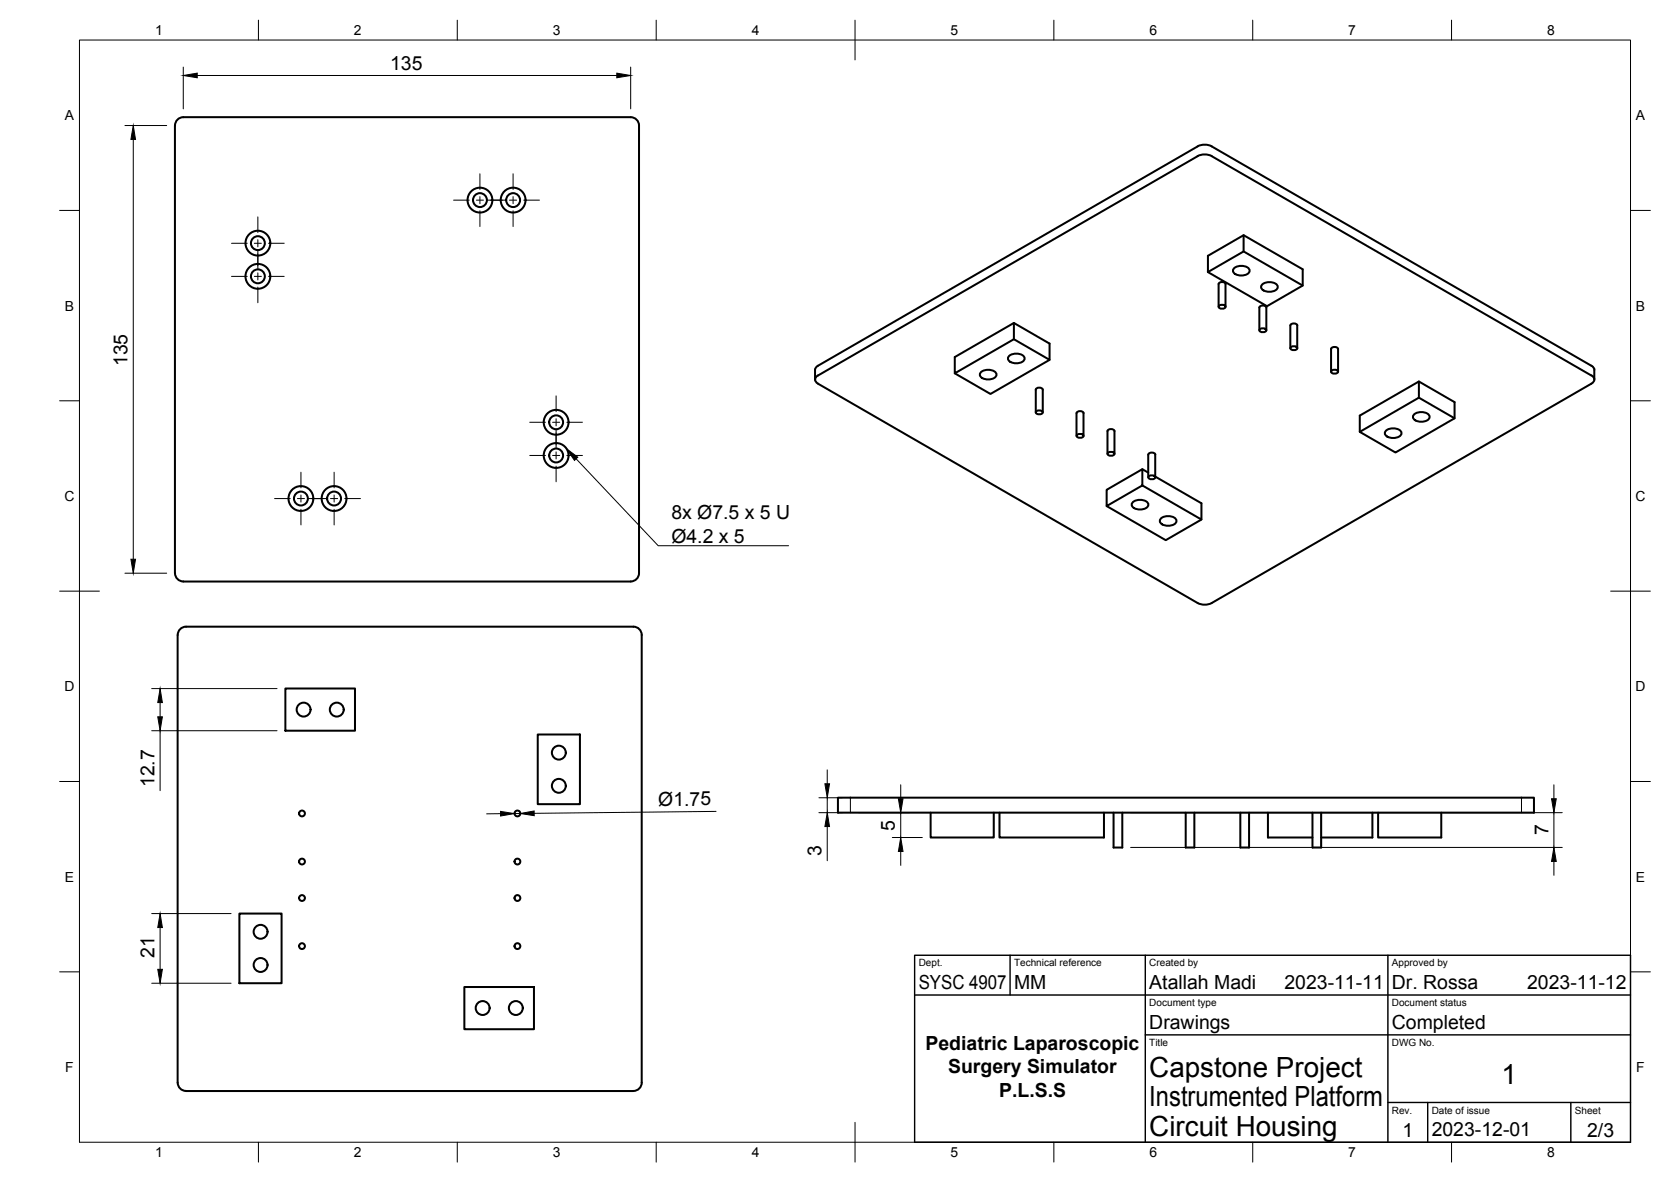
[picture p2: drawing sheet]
<svg xmlns="http://www.w3.org/2000/svg" width="420mm" height="297mm" viewBox="0 0 420 297" stroke-linecap="round" stroke-linejoin="round" font-family="sans-serif">
<!-- layer: Visible -->
<g fill="none" stroke="#000" stroke-width=".51">
<path d="M301.1 39.2a3.9 3.9 0 0 1 3.6 0l95.4 55.2M301.1 36.8a3.9 3.9 0 0 1 3.6 0l95.4 55.1M301.1 39.3l-95.4 55a1.08 1.08 0 0 0-.8 1.1 1.08 1.08 0 0 0 .8 1l95.4 55.1M301.1 36.8l-95.4 55.1-.7 .8-.1 2.7M312.7 59.1v4.1l-9 5.2M303.7 64.3l9-5.2 14.9 8.6v4.1l-9 5.1-14.9-8.5zM306.4 71.4a1.02 1.02 0 0 1 1.8 0M306.4 71.4v5.7M306.5 76.9l.5-.3h.6l.6 .5a1.02 1.02 0 0 1-1.8 0zM308.1 71.4v5.7M310.2 67.5a2.77 2.77 0 0 1 4 .3 1.72 1.72 0 0 1-2.1 1.4 1.72 1.72 0 0 1-2.1-1.4zM312.7 63.2l14.9 8.6"/>
<path d="M317.3 71.6a2.77 2.77 0 0 1 4 .3 1.72 1.72 0 0 1-2.1 1.4 1.72 1.72 0 0 1-2.1-1.4zM246.6 93.6a2.77 2.77 0 0 1 3.9 .4 1.72 1.72 0 0 1-2 1.4 1.72 1.72 0 0 1-2.1-1.4zM253.7 89.5a2.77 2.77 0 0 1 3.9 .4 1.72 1.72 0 0 1-2.1 1.4 1.72 1.72 0 0 1-2-1.4zM254.9 81.2v4l-14.8 8.6v-4.1l14.8-8.5 9 5.1v4.1l-9-5.2M263.9 90.4l-14.9 8.6-8.9-5.2M316.7 83v-5.7a1.02 1.02 0 0 1 1.7 0v5.7M316.7 82.8l.5-.3h.7l.5 .5a1.02 1.02 0 0 1-1.7 0zM324.4 87.5v-5.7a1.02 1.02 0 0 1 1.8 0v5.7M324.5 87.3l.5-.3h.7l.5 .5a1.02 1.02 0 0 1-1.8 0zM334.7 93.4v-5.7a1.02 1.02 0 0 1 1.7 0v5.7M334.8 93.2l.4-.3h.7l.5 .5a1.02 1.02 0 0 1-1.7 0zM356.8 95.9v4l-14.9 8.6"/>
<path d="M356.8 99.9l8.9 5.2M400.1 96.4l-95.4 55.1a3.9 3.9 0 0 1-3.6 0M400.2 94.3a1.08 1.08 0 0 1 .7 1.1 1.08 1.08 0 0 1-.7 1M400.2 91.9l.5 .5 .2 .5M400.9 92.9v2.5M260.4 103.6v-5.7a1.02 1.02 0 0 1 1.8 0v5.7M260.5 103.4l.5-.2h.6l.6 .4a1.02 1.02 0 0 1-1.8 0zM270.7 109.5v-5.7a1.02 1.02 0 0 1 1.8 0l-.1 5.7M270.8 109.3l.4-.2h.7l.6 .4a1.02 1.02 0 0 1-1.8 0zM278.5 114.1v-5.8a1.02 1.02 0 0 1 1.7 0v5.8M278.5 113.9l.5-.3h.7l.5 .4a1.02 1.02 0 0 1-1.7 0zM287.2 117.9l1.5 .9"/>
<path d="M288.7 120v-5.8a1.02 1.02 0 0 1 1.8 0v5.8M288.8 119.8l.5-.3h.6l.6 .4a1.02 1.02 0 0 1-1.8 0zM290.5 119.8l11.6 6.7v4.1l-14.9-8.6M341.9 104.4l14.9-8.5 8.9 5.2v4l-14.8 8.6-9-5.2zM348.4 108.3a2.77 2.77 0 0 1 4 .4 1.72 1.72 0 0 1-2.1 1.4 1.72 1.72 0 0 1-2.1-1.4zM355.5 104.2a2.77 2.77 0 0 1 3.9 .4 1.72 1.72 0 0 1-2 1.4 1.72 1.72 0 0 1-2.1-1.4zM278.3 123.1l8.9-5.2v4.1l-8.9 5.2zM278.3 127.2l14.8 8.5 9-5.1M284.8 126.3a2.77 2.77 0 0 1 3.9 .3 1.71 1.71 0 0 1-2.1 1.4 1.71 1.71 0 0 1-2-1.4zM291.8 130.4a2.77 2.77 0 0 1 4 .3 1.71 1.71 0 0 1-2.1 1.4 1.71 1.71 0 0 1-2.1-1.4zM44 144v-112.5a2.08 2.08 0 0 1 2.1-2.1h112.5a2.08 2.08 0 0 1 2.1 2.1v112.5M44 144a2.12 2.12 0 0 0 2.1 2.1h112.5a2.08 2.08 0 0 0 2.1-2.1"/>
<path d="M44.7 159.6v112.5M44.7 159.6a2.08 2.08 0 0 1 2.1-2.1h112.5a2.08 2.08 0 0 1 2.1 2.1v112.5a2.08 2.08 0 0 1-2.1 2.1M71.8 173h17.5v10.6h-17.5zM135.2 184.6h10.6v17.5h-10.6zM210.7 200.5h175v3.7h-175zM234 204.2v6.3h15.9v-6.3M251.3 204.2v6.3h26.3v-6.3M280 204.2v8.8h2.2v-8.8M298.1 204.2v8.8h2.2v-8.8M311.9 204.2v8.8h2.2v-8.8M318.8 204.2v6.3h11.2M330 204.2v8.8h2.2v-8.8"/>
<path d="M345.1 204.2v6.3h-12.9M346.5 204.2v6.3h15.9v-6.3M60.2 229.6h10.6v17.5h-10.6zM116.8 248h17.5v10.6h-17.5zM44.7 272.1a2.08 2.08 0 0 0 2.1 2.1M46.8 274.2h112.5"/>
<circle cx="120.7" cy="50.3" r="3.1"/>
<circle cx="120.7" cy="50.3" r="1.75"/>
<circle cx="129" cy="50.3" r="3.1"/>
<circle cx="129" cy="50.3" r="1.75"/>
<circle cx="64.8" cy="61.1" r="3.1"/>
<circle cx="64.8" cy="69.4" r="3.1"/>
<circle cx="64.8" cy="69.4" r="1.75"/>
<circle cx="64.8" cy="61.1" r="1.75"/>
<circle cx="139.8" cy="114.5" r="3.1"/>
<circle cx="139.8" cy="106.1" r="3.1"/>
<circle cx="139.8" cy="114.5" r="1.75"/>
<circle cx="139.8" cy="106.1" r="1.75"/>
<circle cx="75.7" cy="125.3" r="3.1"/>
<circle cx="75.7" cy="125.3" r="1.75"/>
<circle cx="84" cy="125.3" r="3.1"/>
<circle cx="84" cy="125.3" r="1.75"/>
<circle cx="76.3" cy="178.3" r="1.75"/>
<circle cx="84.7" cy="178.3" r="1.75"/>
<circle cx="140.5" cy="189.1" r="1.75"/>
<circle cx="140.5" cy="197.5" r="1.75"/>
<circle cx="75.9" cy="216.5" r=".73"/>
<circle cx="75.9" cy="204.4" r=".73"/>
<circle cx="130.1" cy="216.5" r=".73"/>
<circle cx="130.1" cy="204.4" r=".73"/>
<circle cx="65.5" cy="234.2" r="1.75"/>
<circle cx="75.9" cy="237.8" r=".73"/>
<circle cx="75.9" cy="225.7" r=".73"/>
<circle cx="130.1" cy="225.7" r=".73"/>
<circle cx="130.1" cy="237.8" r=".73"/>
<circle cx="65.5" cy="242.5" r="1.75"/>
<circle cx="121.4" cy="253.3" r="1.75"/>
<circle cx="129.7" cy="253.3" r="1.75"/>
</g>
<!-- layer: Visible Narrow -->
<path d="M213.8 200.5v3.7M382.6 200.5v3.7" fill="none" stroke="#000" stroke-width=".25"/>
<!-- layer: BORDER -->
<g fill="none" stroke="#000" stroke-width=".25">
<path d="M20 10.1h390v276.9h-390zM65 5.1v5M115 5.1v5M165 5.1v5M215 5.1v10M265 5.1v5M315 5.1v5M365 5.1v5M15 52.9h5M410 52.9h5M15 100.7h5M410 100.7h5"/>
<path d="M15 148.6h10M405 148.6h10M15 196.4h5M410 196.4h5M15 244.2h5M410 244.2h5M65 287v5M115 287v5M165 287v5M215 282.1v9.9M265 287v5M315 287v5"/>
<path d="M365 287v5"/>
</g>
<!-- layer: TITLEBLOCK -->
<path d="M230 240.1h180v46.9h-180zM230 250h180M254 240.1v9.9M288 240.1v46.9M349 240.1v46.9M288 260.1h122M349 277.1h61M359 277.1v9.9M395 277.1v9.9" fill="none" stroke="#000" stroke-width=".36"/>
<!-- layer: Smart Centers -->
<g fill="none" stroke="#000" stroke-width=".25">
<path d="M64.8 54.5v3.9M114 50.3h4M119.8 50.3h1.8M120.7 43.7v3.9M120.7 49.4v1.8M120.7 53v3.9M122.4 50.3h4.9M128.1 50.3h1.8M129 43.7v3.9M129 49.4v1.8M129 53v3.9M131.7 50.3h3.9"/>
<path d="M58.2 61.1h4M58.2 69.5h4M63.9 61.1h1.8M63.9 69.5h1.8M64.8 60.2v1.8M64.8 62.8v5M64.8 68.6v1.7M64.8 72.1v4M67.5 61.1h4M67.5 69.5h4M139.8 99.5v3.9M75.7 118.7v3.9"/>
<path d="M84 118.7v3.9M133.2 106.1h4M133.2 114.5h4M138.9 106.1h1.8M138.9 114.5h1.8M139.8 105.2v1.8M139.8 107.8v4.9M139.8 113.6v1.7M139.8 117.1v4M142.5 106.1h4M142.5 114.5h4M69 125.3h4"/>
<path d="M74.8 125.3h1.8M75.7 124.4v1.8M75.7 128v3.9M77.4 125.3h4.9M83.1 125.3h1.8M84 124.4v1.8M84 128v3.9M86.7 125.3h3.9"/>
</g>
<!-- layer: FD_Dimensions -->
<g fill="none" stroke="#000" stroke-width=".25">
<path d="M46.1 16.9v10.5M49.6 19h105.5M158.6 16.9v10.5M31.4 31.5h10.5M33.5 35v105.5M31.4 144h10.5M38.1 173h31.6M40.3 176.6v3.5M38.1 183.6h31.6M40.3 183.6v15.1M208 193.5v3.5M226.5 197.2v3.5"/>
<path d="M390.7 197.2v3.5M125.9 204.5h-3.5M130.8 204.4l-1.5 .1M180 203.9l-45.7 .5M205.9 204.2h5.8M205.9 200.5h5.8M208 200.5v3.7M208 207.7v8.6M215.9 204.2h12.7M224.4 210.5h7.5M226.5 204.2v6.3M226.5 214v3.5"/>
<path d="M284.3 204.2h108.5M284.3 213h108.5M390.7 204.2v8.8M390.7 216.5v3.5M38.1 229.6h20M40.3 233.1v10.5M38.1 247.1h20"/>
</g>
<g fill="#000" stroke="#000" stroke-width=".25">
<path d="M46.1 19l3.5-.6v1.1zM155.1 18.4l3.5 .6-3.5 .5zM33.5 31.5l.6 3.5h-1.2zM32.9 140.5h1.2l-.6 3.5zM40.3 173l.5 3.6h-1.1zM39.7 180.1h1.1l-.5 3.5zM207.4 197h1.2l-.6 3.5zM125.9 203.9l3.4 .6-3.4 .6zM130.8 204.4l3.5-.6v1.2zM208 204.2l.6 3.5h-1.2zM225.9 200.7h1.2l-.6 3.5zM226.5 210.5l.6 3.5h-1.2z"/>
<path d="M390.1 200.7h1.2l-.6 3.5zM390.7 213l.6 3.5h-1.2zM40.3 229.6l.5 3.5h-1.1zM39.7 243.6h1.1l-.5 3.5z"/>
</g>
<!-- layer: Hole Notes -->
<path d="M142.5 112.8l2.8 2.1-.9 .8z" fill="#000" stroke="#000" stroke-width=".25"/>
<path d="M144.9 115.3l20.6 21.8h32.8" fill="none" stroke="#000" stroke-width=".25"/>
<g font-size="7">
<text x="289" y="270.6">Capstone Project</text>
<text x="377.5" y="272.3">1</text>
<text x="289" y="278.1">Instrumented Platform</text>
<text x="289" y="285.5">Circuit Housing</text>
</g>
<g font-size="4.9">
<text x="98.1" y="17.5">135</text>
<text x="32" y="92" transform="rotate(-90 32 92)">135</text>
<text x="168.8" y="130.5">8x Ø7.5 x 5 U</text>
<text x="168.8" y="136.4">Ø4.2 x 5</text>
<text x="38.9" y="197.8" transform="rotate(-90 38.9 197.8)">12.7</text>
<text x="165.5" y="202.5" transform="rotate(-1 165.5 202.5)">Ø1.75</text>
<text x="225" y="208.7" transform="rotate(-90 225 208.7)">5</text>
<text x="389.3" y="210" transform="rotate(-90 389.3 210)">7</text>
<text x="206.5" y="215.1" transform="rotate(-90 206.5 215.1)">3</text>
<text x="38.9" y="240.7" transform="rotate(-90 38.9 240.7)">21</text>
<text x="231" y="248.5">SYSC 4907</text>
<text x="255" y="248.5">MM</text>
<text x="289" y="248.5">Atallah Madi</text>
<text x="323" y="248.5">2023-11-11</text>
<text x="350" y="248.5">Dr. Rossa</text>
<text x="384" y="248.5">2023-11-12</text>
<text x="232.7" y="263.9">Pediatric Laparoscopic</text>
<text x="289" y="258.6">Drawings</text>
<text x="350" y="258.6">Completed</text>
<text x="238.4" y="269.8">Surgery Simulator</text>
<text x="251.2" y="275.7">P.L.S.S</text>
<text x="352.6" y="285.7">1</text>
<text x="360" y="285.5">2023-12-01</text>
<text x="399.1" y="285.7">2/3</text>
</g>
<g font-size="3.5">
<text x="39" y="8.8">1</text>
<text x="89" y="8.8">2</text>
<text x="139" y="8.8">3</text>
<text x="189" y="8.8">4</text>
<text x="239" y="8.8">5</text>
<text x="289" y="8.8">6</text>
<text x="339" y="8.8">7</text>
<text x="389" y="8.8">8</text>
<text x="16.3" y="30.2">A</text>
<text x="411.3" y="30.2">A</text>
<text x="16.3" y="78">B</text>
<text x="411.3" y="78">B</text>
<text x="16.2" y="125.9">C</text>
<text x="411.2" y="125.9">C</text>
<text x="16.2" y="173.7">D</text>
<text x="411.2" y="173.7">D</text>
<text x="16.3" y="221.6">E</text>
<text x="411.3" y="221.6">E</text>
<text x="16.4" y="269.4">F</text>
<text x="411.4" y="269.4">F</text>
<text x="39" y="290.8">1</text>
<text x="89" y="290.8">2</text>
<text x="139" y="290.8">3</text>
<text x="189" y="290.8">4</text>
<text x="239" y="290.8">5</text>
<text x="289" y="290.8">6</text>
<text x="339" y="290.8">7</text>
<text x="389" y="290.8">8</text>
</g>
<g font-size="2.5">
<text x="231" y="242.9">Dept.</text>
<text x="255" y="242.9">Technical reference</text>
<text x="289" y="242.9">Created by</text>
<text x="350" y="242.9">Approved by</text>
<text x="289" y="252.8">Document type</text>
<text x="350" y="252.8">Document status</text>
<text x="289" y="262.9">Title</text>
<text x="350" y="262.9">DWG No.</text>
<text x="350" y="279.9">Rev.</text>
<text x="360" y="279.9">Date of issue</text>
<text x="396" y="279.9">Sheet</text>
</g>
</svg>
